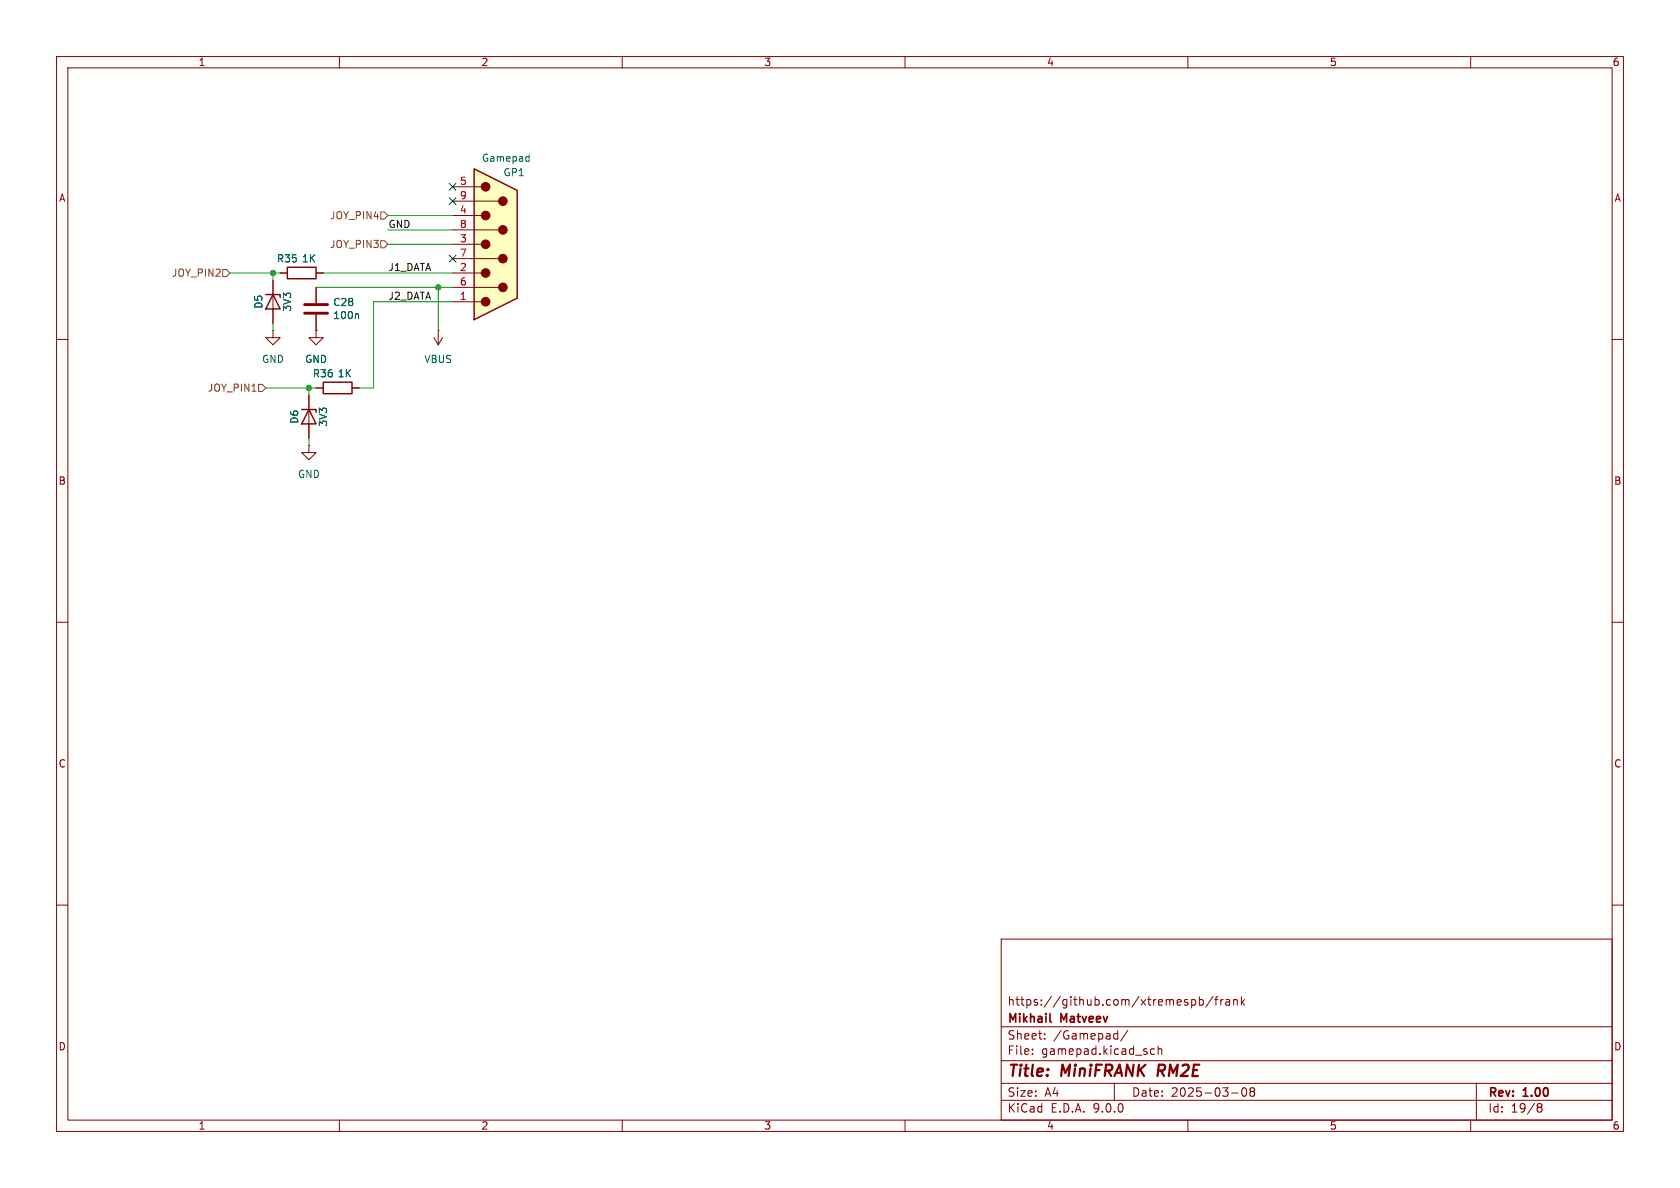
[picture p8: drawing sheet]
<svg xmlns="http://www.w3.org/2000/svg" width="297mm" height="210mm" viewBox="0 0 297 210" stroke-linecap="round" stroke-linejoin="round" font-family="sans-serif">
<g fill="none" stroke="#840000" stroke-width=".18">
<path d="M10 10h277v190h-277zM12 12h273v186h-273zM60 10v2M110 10v2M160 10v2M210 10v2M260 10v2M48.3 58.4v1.3h1.2l-1.2 1.3-1.3-1.3h1.3M48.3 58.4h.1M48.3 49.5v7.7M49.5 48.3h1.3M55.9 58.4v1.3h1.2l-1.2 1.3-1.3-1.3h1.3"/>
<path d="M55.9 58.4h.1M55.9 50.8v2.8M55.9 55.6v2.8M55.9 48.3h1.2M76.7 59.7l.8 1.3M77.5 58.4h.1M77.5 58.4v2.6M78.2 59.7l-.7 1.3M10 60h2M54.6 78.7v1.3h1.3l-1.3 1.3-1.3-1.3h1.3M54.6 78.7h.1M54.6 69.9v7.6"/>
<path d="M55.9 68.6h1.2M62.2 68.6h1.3M285 60h2M10 110h2M285 110h2M10 160h2M177 166h108v32h-108zM210.7 176.8l.4-.1 .3 .3v.4l-.2 .2h-.5M212 176.8l.5-.1 .2 .3v.4l-.1 .2h-.6M212 176.2v1.5M214.5 176.1l-1.3 2M214.7 176.7h.6"/>
<path d="M215.3 176.2l-.3 .2v1.3M215.8 176.7v1M216.2 176.7l-.2 .1-.2 .2M216.7 176.8h.6l.1 .9M217.4 177.1h-.5a.29 .29 0 0 0-.2 .3 .29 .29 0 0 0 .2 .3l.5-.1M218.1 176.8l.2-.1 .4 .1v.9M218.1 176.7v1M219.5 176.2v1.5M219.6 177.1l.4 .6M220 176.7l-.5 .6M285 160h2M60 198v2"/>
<path d="M110 198v2M160 198v2M177 194.5h108M177 191.5h108M177 187.5h108M177 181.5h108M182.5 186.3v.1M182.5 185.5v.1M184.7 183.6v.1M184.7 182.8v.1M197 191.5v3M197.2 182.7l.4 .1"/>
<path d="M197.6 182.2v1.5M197.6 183.6l-.4 .1M199.4 182.1l-1.3 2M204.1 185.5l-.4-.1-.3 .3v.4l.1 .2h.6M204.7 185.5l.3-.1 .3 .1 .1 .9M204.7 184.9v1.5M210 198v2M217.7 193.2h1.2M219.7 192.4l.2-.1a.81 .81 0 0 1 .6 .6 .81 .81 0 0 1-.3 .8l-.2 .1a.81 .81 0 0 1-.3-1.4zM221.2 192.9l-.2-.2 .2-.4 .5 .1 .1 .2-.3 .3M221.2 192.9l-.2 .3v.5l.2 .1 .5-.1 .1-.2-.1-.4-.2-.2M221.2 192.9h.3"/>
<path d="M260 198v2M261 191.5v6.5M271.7 195.5l.3 .2M271.7 195.4l.3-.3 .5 .1 .1 .3-.3 .2M272 195.7h.3M272 195.7l-.3 .3M272.3 195.7l.3 .3-.1 .5-.5 .1-.3-.3"/>
</g>
<path d="M204.9 188.2l-.3 2" fill="none" stroke="#840000" stroke-width=".4"/>
<path d="M185.6 180.5l.2 .2" fill="none" stroke="#840000" stroke-width=".3"/>
<path d="M47 52.1h2.5v.5M48.3 52.1l1.2 2.5h-2.5zM50.8 47.2h5.1v2.1h-5.1zM53.3 72.4h2.6v.5M54.6 72.4l1.3 2.5h-2.6zM57.1 67.6h5.1v2h-5.1z" fill="none" stroke="#840000" stroke-width=".25"/>
<path d="M53.8 53.8h4.1M53.8 55.4h4.1" fill="none" stroke="#840000" stroke-width=".51"/>
<path d="M63.2 55.5l.2 .2v.6" fill="none" stroke="#006464" stroke-width=".18"/>
<path d="M83.8 29.8l7.6 3.9v19l-7.6 3.8z" fill="#ffffc2"/>
<g fill="none" stroke="#840000" stroke-width=".18">
<path d="M80 33h5.1M80 35.6h8.1M80 38.1h5.1M48.3 49.5v2.6M48.3 54.6v2.6M49.5 48.3h1.3M55.9 58.4h.1M55.9 48.3h1.2M55.9 50.8v2.8M55.9 55.6v2.8M80 40.6h8.1M80 43.2h5.1"/>
<path d="M80 45.7h8.1M80 48.3h5.1M80 50.8h8.1M80 53.3h5.1M54.6 69.9v2.5M54.6 74.9v2.6M55.9 68.6h1.2M62.2 68.6h1.3"/>
</g>
<path d="M83.8 29.8l7.6 3.9v19l-7.6 3.8z" fill="none" stroke="#840000" stroke-width=".25"/>
<g fill="#840000" stroke="#840000" stroke-width=".18">
<circle cx="85.9" cy="33" r=".76"/>
<circle cx="85.9" cy="38.1" r=".76"/>
<circle cx="85.9" cy="43.2" r=".76"/>
<circle cx="85.9" cy="48.3" r=".76"/>
<circle cx="85.9" cy="53.3" r=".76"/>
<circle cx="88.9" cy="35.6" r=".76"/>
<circle cx="88.9" cy="40.6" r=".76"/>
<circle cx="88.9" cy="45.7" r=".76"/>
<circle cx="88.9" cy="50.8" r=".76"/>
</g>
<path d="M93.2 27.7h.3M93.5 27.2v1.3M93.5 28.5h-.3M63.2 55.5l.2 .2v.6" fill="none" stroke="#006464" stroke-width=".18"/>
<path d="M67.3 37.5h.6l.7 .6-.7 .6h-.6zM39.4 47.6h.6l.6 .7-.6 .6h-.6zM67.3 42.5h.6l.7 .7-.7 .6h-.6zM44.6 69.2h.7M45.7 67.9h.7l.6 .7-.6 .6h-.7z" fill="none" stroke="#725600" stroke-width=".18"/>
<g fill="none" stroke="#009600" stroke-width=".18">
<path d="M68.6 38.1h11.4M40.6 48.3h8.9M48.3 48.3v1.2M48.3 57.2v1.2M55.9 50.8h24.1M57.1 48.3h22.9M68.6 40.6h11.4M68.6 43.2h11.4M77.5 50.8v7.6M80 53.3h-14v15.3h-2.5M47 68.6h8.9M54.6 68.6v1.3"/>
<path d="M54.6 77.5v1.2"/>
</g>
<path d="M79.4 32.4l1.2 1.2M79.4 35l1.2 1.2M80.6 32.4l-1.2 1.2M80.6 35l-1.2 1.2M79.4 45.1l1.2 1.2M80.6 45.1l-1.2 1.2" fill="none" stroke="#000084" stroke-width=".18"/>
<g fill="#009600" stroke="#009600" stroke-width=".18">
<circle cx="48.3" cy="48.3" r=".46"/>
<circle cx="54.6" cy="68.6" r=".46"/>
<circle cx="77.5" cy="50.8" r=".46"/>
</g>
<g font-size="2.8" fill="#840000">
<text x="178" y="190.9">Title:</text>
<text x="187.7" y="190.9">MiniFRANK</text>
<text x="205.5" y="190.9">RM2E</text>
</g>
<g font-size="2.1" fill="#840000">
<text x="178" y="178">https://github.com/xtremespb/frank</text>
<text x="178" y="184">Sheet:</text>
<text x="178" y="181.2">Mikhail</text>
<text x="186.2" y="184">/Gamepad/</text>
<text x="187.6" y="181.2">Matveev</text>
<text x="178" y="186.7">File:</text>
<text x="184.1" y="186.7">gamepad.kicad_sch</text>
<text x="178" y="196.9">KiCad</text>
<text x="178" y="194.1">Size:</text>
<text x="184.7" y="194.1">A4</text>
<text x="185.7" y="196.9">E.D.A.</text>
<text x="193.3" y="196.9">9.0.0</text>
<text x="200" y="194.1">Date:</text>
<text x="207" y="194.1">2025-03-08</text>
<text x="263" y="194.3">Rev:</text>
<text x="263" y="196.9">Id:</text>
<text x="267.1" y="196.9">19/8</text>
<text x="269.4" y="194.3">1.00</text>
</g>
<g font-size="1.8" fill="#840000">
<text x="35" y="11.9">1</text>
<text x="85" y="11.9">2</text>
<text x="135" y="11.9">3</text>
<text x="185" y="11.9">4</text>
<text x="235" y="11.9">5</text>
<text x="285" y="11.9">6</text>
<text x="10.3" y="35.9">A</text>
<text x="285.3" y="35.9">A</text>
<text x="10.3" y="85.9">B</text>
<text x="285.3" y="85.9">B</text>
<text x="10.3" y="135.9">C</text>
<text x="285.3" y="135.9">C</text>
<text x="10.3" y="185.9">D</text>
<text x="285.3" y="185.9">D</text>
<text x="35" y="199.9">1</text>
<text x="85" y="199.9">2</text>
<text x="135" y="199.9">3</text>
<text x="185" y="199.9">4</text>
<text x="235" y="199.9">5</text>
<text x="285" y="199.9">6</text>
</g>
<g font-size="1.8" fill="#006464">
<text x="85.1" y="28.8">Gamepad</text>
<text x="88.9" y="31.3">GP1</text>
<text x="48.9" y="46.6">R35</text>
<text x="53.3" y="46.6">1K</text>
<text x="46.6" y="54.7" transform="rotate(-90 46.6 54.7)">D5</text>
<text x="51.7" y="55.2" transform="rotate(-90 51.7 55.2)">3V3</text>
<text x="58.8" y="56.6">100n</text>
<text x="58.8" y="54.3">C28</text>
<text x="46.2" y="64.4">GND</text>
<text x="53.8" y="64.4">GND</text>
<text x="74.9" y="64.4">VBUS</text>
<text x="55.2" y="66.9">R36</text>
<text x="59.6" y="66.9">1K</text>
<text x="52.9" y="75" transform="rotate(-90 52.9 75)">D6</text>
<text x="58" y="75.5" transform="rotate(-90 58 75.5)">3V3</text>
<text x="52.6" y="84.7">GND</text>
</g>
<g font-size="1.8" fill="#a90000">
<text x="81.2" y="32.8">5</text>
<text x="81.2" y="35.3">9</text>
<text x="81.2" y="37.8">4</text>
<text x="81.2" y="40.4">8</text>
<text x="81.2" y="42.9">3</text>
<text x="81.2" y="45.5">7</text>
<text x="81.2" y="48">2</text>
<text x="81.2" y="50.5">6</text>
<text x="81.2" y="53.1">1</text>
</g>
<g font-size="1.8" fill="#725600">
<text x="58.2" y="39">JOY_PIN4</text>
<text x="58.2" y="44">JOY_PIN3</text>
<text x="30.3" y="49.1">JOY_PIN2</text>
<text x="36.6" y="69.4">JOY_PIN1</text>
</g>
<g font-size="1.8" fill="#0f0f0f">
<text x="68.6" y="40.4">GND</text>
<text x="68.6" y="48">J1_DATA</text>
<text x="68.6" y="53.1">J2_DATA</text>
</g>
</svg>
